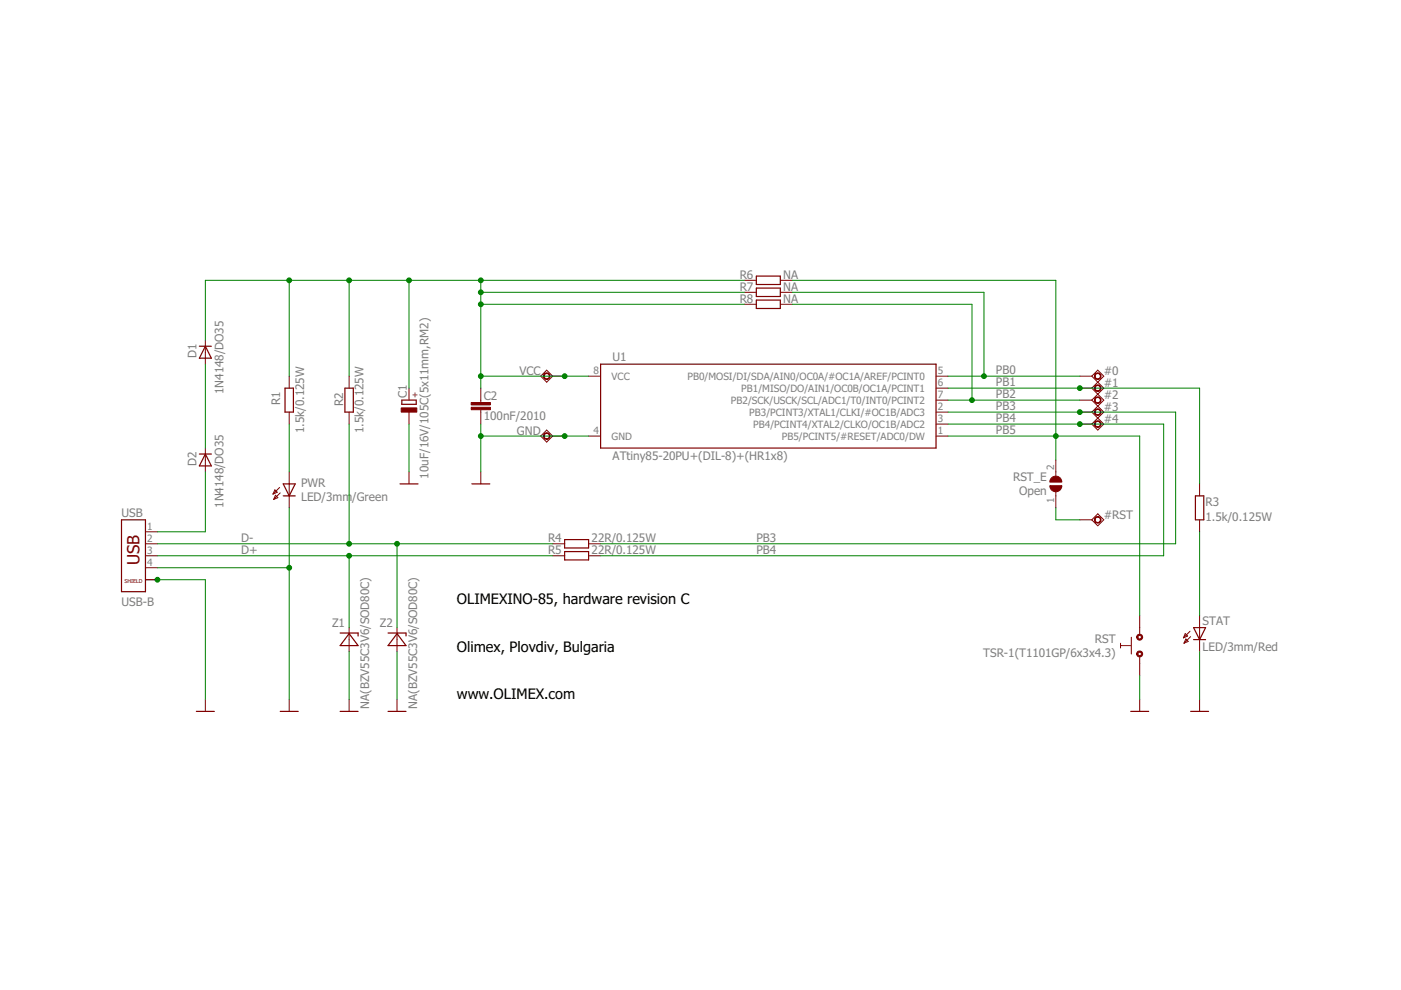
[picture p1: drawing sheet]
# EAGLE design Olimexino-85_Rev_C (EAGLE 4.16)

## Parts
#0  TESTPAD3  [TEST_PAD40/70/SQUARE]
#1  TESTPAD3  [TEST_PAD40/70/SQUARE]
#2  TESTPAD3  [TEST_PAD40/70/SQUARE]
#3  TESTPAD3  [TEST_PAD40/70/SQUARE]
#4  TESTPAD3  [TEST_PAD40/70/SQUARE]
#RST  TESTPAD3  [TEST_PAD40/70/SQUARE]
C1  10uF/16V/105C(5x11mm,RM2)  CPOL-EUE2-5  [E2-5]
C2  100nF/2010  C-EU025-025X050  [C025-025X050]
D1  1N4148/DO35  D1N4148-7.62MM  [DO35-10]
D2  1N4148/DO35  D1N4148-7.62MM  [DO35-10]
GND  TESTPAD3  [TEST_PAD40/70/SQUARE]
PWR  LED/3mm/Green  LED3.0MM  [LED-3.0MM]
R1  1.5k/0.125W  R-EU_0204/5  [0204/5]
R2  1.5k/0.125W  R-EU_0204/5  [0204/5]
R3  1.5k/0.125W  R-EU_0204/5  [0204/5]
R4  22R/0.125W  R-EU_0204/5  [0204/5]
R5  22R/0.125W  R-EU_0204/5  [0204/5]
R6  NA  R-EU_R0603_5MIL_DWS  [R0603_5MIL_DWS]
R7  NA  R-EU_R0603_5MIL_DWS  [R0603_5MIL_DWS]
R8  NA  R-EU_R0603_5MIL_DWS  [R0603_5MIL_DWS]
RST  TSR-1(T1101GP/6x3x4.3)  SW-TAKT3  [SW-TAKT6X3.5]
RST_E  Open  SJSJ_SMALLER  [SJ_1_SMALLER]
STAT  LED/3mm/Red  LED3.0MM  [LED-3.0MM]
U1  ATtiny85-20PU+(DIL-8)+(HR1x8)  ATTINY85  [DIP8]
USB  USB-B  USB_SHIELD  [USB_NEAR_BLACK]
VCC  TESTPAD3  [TEST_PAD40/70/SQUARE]
Z1  NA(BZV55C3V6/SOD80C)  ZDIOD-SMD  [MINI-MELF]
Z2  NA(BZV55C3V6/SOD80C)  ZDIOD-SMD  [MINI-MELF]

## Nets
D+: R5.1 USB.3 Z1.1(C)
D-: R2.1 R4.1 USB.2 Z2.1(C)
GND [PWR]: C1.- C2.2 GND.P$1(PP) PWR.K(C) RST.4 STAT.K(C) U1.4(GND) USB.4 USB.P$1 USB.P$2 Z1.2(A) Z2.2(A)
N$1: PWR.A R1.1
N$2: #RST.P$1(PP) RST_E.1
N$4: R3.1 STAT.A
N$7 [PWR]: D1.A D2.K
PB0: #0.P$1(PP) R7.2 U1.5(PB0/MOSI/DI/SDA/AIN0/OC0A/#OC1A/AREF/PCINT0)
PB1: #1.P$1(PP) R3.2 U1.6(PB1/MISO/DO/AIN1/OC0B/OC1A/PCINT1)
PB2: #2.P$1(PP) R8.2 U1.7(PB2/SCK/USCK/SCL/ADC1/T0/INT0/PCINT2)
PB3: #3.P$1(PP) R4.2 U1.2(PB3/PCINT3/XTAL1/CLKI/#OC1B/ADC3)
PB4: #4.P$1(PP) R5.2 U1.3(PB4/PCINT4/XTAL2/CLKO/OC1B/ADC2)
PB5: R6.2 RST.1 RST_E.2 U1.1(PB5/PCINT5/#RESET/ADC0/DW)
VBUS [PWR]: D2.A USB.1
VCC [PWR]: C1.+ C2.1 D1.K R1.2 R2.2 R6.1 R7.1 R8.1 U1.8(VCC) VCC.P$1(PP)
